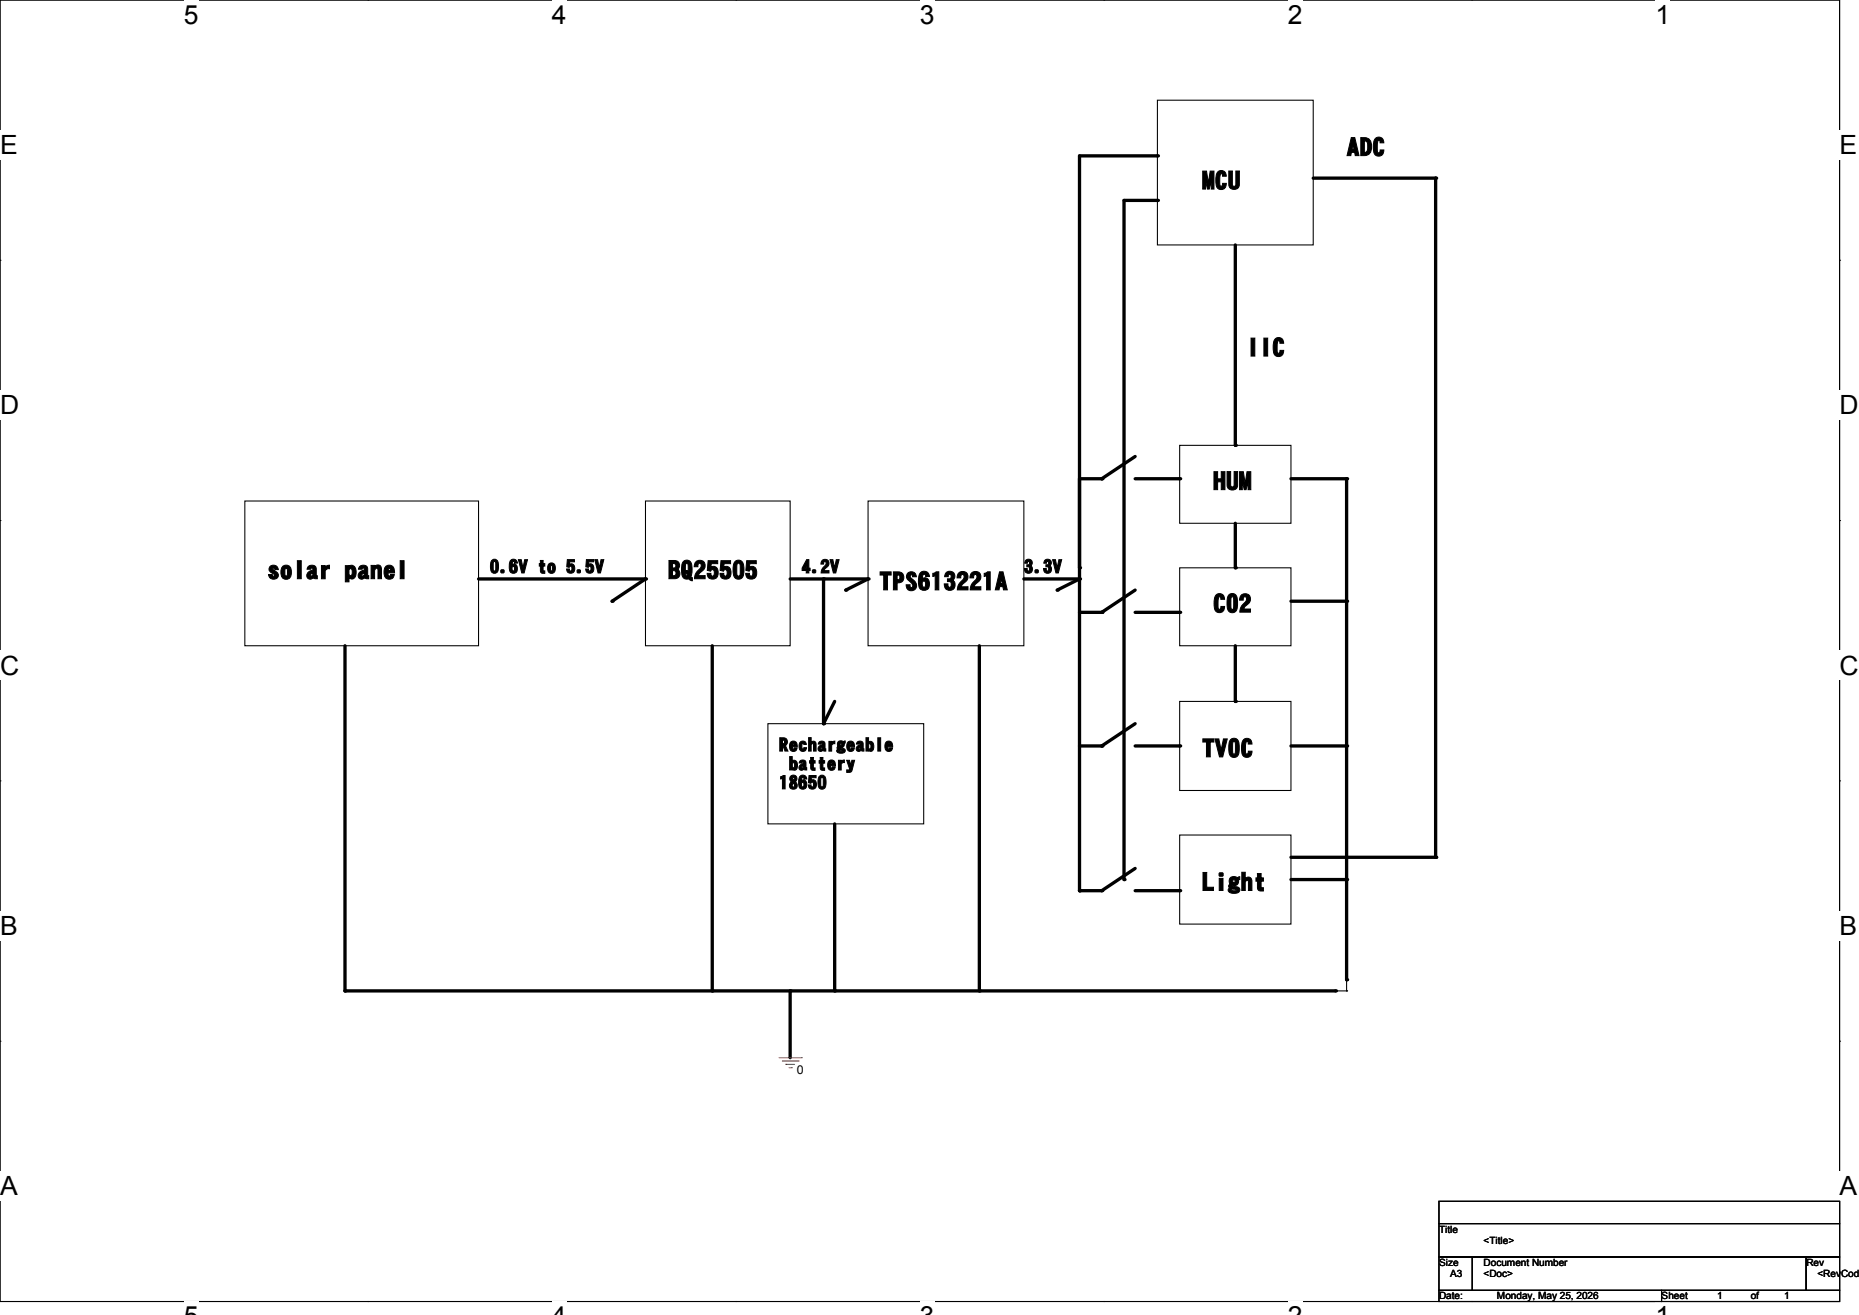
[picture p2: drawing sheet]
<svg xmlns="http://www.w3.org/2000/svg" width="297mm" height="210mm" viewBox="0 0 297 210" stroke-linecap="round" stroke-linejoin="round" font-family="sans-serif">
<path d="M0 0h293.9v207.8h-293.9z" fill="none" stroke="#000" stroke-width=".17"/>
<g fill="#fff">
<path d="M29.4 0h2.3v4.7h-2.3z"/>
<path d="M29.4 207.8h2.3v2.2h-2.3z"/>
</g>
<path d="M58.8 0h.1M58.8 207.8h.1" fill="none" stroke="#000" stroke-width=".17"/>
<g fill="#fff">
<path d="M88.2 0h2.3v4.7h-2.3z"/>
<path d="M88.2 207.8h2.3v2.2h-2.3z"/>
</g>
<path d="M117.6 0h.1M117.6 207.8h.1" fill="none" stroke="#000" stroke-width=".17"/>
<g fill="#fff">
<path d="M146.9 0h2.4v4.7h-2.4z"/>
<path d="M146.9 207.8h2.4v2.2h-2.4z"/>
</g>
<path d="M176.3 0h.1M176.3 207.8h.1" fill="none" stroke="#000" stroke-width=".17"/>
<g fill="#fff">
<path d="M205.7 0h2.4v4.7h-2.4z"/>
<path d="M205.7 207.8h2.4v2.2h-2.4z"/>
</g>
<path d="M235.1 0h.1M235.1 207.8h.1" fill="none" stroke="#000" stroke-width=".17"/>
<g fill="#fff">
<path d="M264.5 0h2.4v4.7h-2.4z"/>
<path d="M264.5 207.8h2.4v2.2h-2.4z"/>
<path d="M0 20.8h2.8v4.7h-2.8z"/>
<path d="M293.9 20.8h2.8v4.7h-2.8z"/>
<path d="M0 62.3h3.1v4.8h-3.1z"/>
<path d="M293.9 62.3h3.1v4.8h-3.1z"/>
</g>
<path d="M0 41.6h.1M293.9 41.6h.1" fill="none" stroke="#000" stroke-width=".17"/>
<g fill="#fff">
<path d="M0 103.9h3.1v4.7h-3.1z"/>
<path d="M293.9 103.9h3.1v4.7h-3.1z"/>
</g>
<path d="M0 83.1h.1M293.9 83.1h.1" fill="none" stroke="#000" stroke-width=".17"/>
<g fill="#fff">
<path d="M0 145.5h2.8v4.7h-2.8z"/>
<path d="M293.9 145.5h2.8v4.7h-2.8z"/>
</g>
<path d="M0 124.7h.1M293.9 124.7h.1" fill="none" stroke="#000" stroke-width=".17"/>
<g fill="#fff">
<path d="M0 187h2.8v4.8h-2.8z"/>
<path d="M293.9 187h2.8v4.8h-2.8z"/>
</g>
<g fill="none" stroke="#000" stroke-width=".17">
<path d="M184.9 16h24.9v23.1h-24.9zM188.5 71.1h17.7v12.5h-17.7zM39.1 80h37.4v23.1h-37.4zM103.1 80h23.1v23.1h-23.1zM138.7 80h24.9v23.1h-24.9zM188.5 90.7h17.7v12.4h-17.7zM122.7 115.6h24.9v16h-24.9zM188.5 112h17.7v14.2h-17.7zM188.5 133.3h17.7v14.3h-17.7zM213.4 158.2h1.7M215.1 158.2h.1M215.1 156.5v1.7"/>
<path d="M0 166.3h.1M293.9 166.3h.1M229.9 191.8h64v3.6h-64zM229.9 195.4h64v5.3h-64zM229.9 200.7h5.3v5.4h-5.3zM229.9 206.1h35.6v1.7h-35.6zM235.2 200.7h53.4v5.4h-53.4zM265.5 206.1h28.4v1.7h-28.4zM288.6 200.7h5.3v5.4h-5.3z"/>
</g>
<g fill="none" stroke="#000" stroke-width=".53">
<path d="M184.9 24.9h-12.4v117.3h3.5l5.4-3.5M184.9 32h-5.3v108.5M197.4 39.1v32M209.8 28.4h19.6v108.5h-23.2M181.4 72.9l-5.4 3.6h-3.5M181.4 76.5h7.1M206.2 76.5h8.9v80M76.5 92.5h26.6l-5.3 3.5M126.2 92.5h12.5l-3.6 1.7M131.6 92.5v23.1l1.7-3.6M163.6 92.5h8.9l-3.6 1.7M181.4 94.2l-5.4 3.6h-3.5"/>
<path d="M181.4 97.8h7.1M197.4 83.6v7.1M206.2 96h8.9M55.1 103.1v55.1h158.3M113.8 103.1v55.1M156.5 103.1v55.1M181.4 115.6l-5.4 3.5h-3.5M181.4 119.1h7.1M197.4 103.1v8.9M206.2 119.1h8.9M133.3 131.6v26.6M126.2 158.2v10.7"/>
<path d="M181.4 142.2h7.1M206.2 140.5h8.9"/>
</g>
<g fill="#000">
<circle cx="184.9" cy="24.9" r=".26"/>
<circle cx="184.9" cy="32" r=".26"/>
<circle cx="229.4" cy="28.4" r=".26"/>
<circle cx="176" cy="76.5" r=".26"/>
<circle cx="188.5" cy="76.5" r=".26"/>
<circle cx="197.4" cy="71.1" r=".26"/>
<circle cx="215.1" cy="76.5" r=".26"/>
<circle cx="97.8" cy="96" r=".26"/>
<circle cx="103.1" cy="92.5" r=".26"/>
<circle cx="131.6" cy="92.5" r=".26"/>
<circle cx="135.1" cy="94.2" r=".26"/>
<circle cx="138.7" cy="92.5" r=".26"/>
<circle cx="168.9" cy="94.2" r=".26"/>
<circle cx="172.5" cy="90.7" r=".26"/>
<circle cx="172.5" cy="92.5" r=".26"/>
<circle cx="176" cy="97.8" r=".26"/>
<circle cx="188.5" cy="97.8" r=".26"/>
<circle cx="197.4" cy="90.7" r=".26"/>
<circle cx="215.1" cy="96" r=".26"/>
<circle cx="131.6" cy="115.6" r=".26"/>
<circle cx="176" cy="119.1" r=".26"/>
<circle cx="188.5" cy="119.1" r=".26"/>
<circle cx="197.4" cy="112" r=".26"/>
<circle cx="215.1" cy="119.1" r=".26"/>
<circle cx="229.4" cy="136.9" r=".26"/>
<circle cx="55.1" cy="158.2" r=".26"/>
<circle cx="113.8" cy="158.2" r=".26"/>
<circle cx="126.2" cy="158.2" r=".26"/>
<circle cx="133.3" cy="158.2" r=".26"/>
<circle cx="156.5" cy="158.2" r=".26"/>
<circle cx="172.5" cy="142.2" r=".26"/>
<circle cx="176" cy="142.2" r=".26"/>
<circle cx="179.6" cy="140.5" r=".26"/>
<circle cx="188.5" cy="142.2" r=".26"/>
<circle cx="213.4" cy="158.2" r=".26"/>
<circle cx="215.1" cy="140.5" r=".26"/>
<circle cx="215.1" cy="156.5" r=".26"/>
</g>
<path d="M124.5 168.9h3.5M125 169.4h2.5M125.5 170h.1M125.5 170h1.4M126.1 170.5h.3M126.4 170.5h.1M127.5 169.4h.1M128 168.9h.1" fill="none" stroke="#f00" stroke-width=".17"/>
<g font-size="4.2">
<text x="29.4" y="3.8">5</text>
<text x="88.2" y="3.8">4</text>
<text x="147" y="3.8">3</text>
<text x="205.7" y="3.8">2</text>
<text x="264.5" y="3.8">1</text>
<text x="0" y="24.6">E</text>
<text x="293.9" y="24.6">E</text>
<text x="0" y="66.2">D</text>
<text x="293.9" y="66.2">D</text>
<text x="0" y="107.7">C</text>
<text x="293.9" y="107.7">C</text>
<text x="0" y="149.3">B</text>
<text x="293.9" y="149.3">B</text>
<text x="0" y="190.9">A</text>
<text x="293.9" y="190.9">A</text>
</g>
<g font-size="4.1">
<text x="215.1" y="24.8">ADC</text>
<text x="192" y="30.2">MCU</text>
<text x="199.1" y="56.9">IIC</text>
<text x="193.8" y="78.2">HUM</text>
<text x="42.7" y="92.4">solar panel</text>
<text x="106.7" y="92.4">BQ25505</text>
<text x="140.5" y="94.2">TPS613221A</text>
<text x="193.8" y="97.7">CO2</text>
<text x="192" y="120.9">TVOC</text>
<text x="192" y="142.2">Light</text>
</g>
<g font-size="3">
<text x="78.2" y="91.5">0.6V to 5.5V</text>
<text x="128" y="91.5">4.2V</text>
<text x="163.6" y="91.5">3.3V</text>
<text x="124.5" y="119.9">Rechargeable</text>
<text x="124.5" y="126">18650</text>
<text x="126" y="123">battery</text>
</g>
<text font-size="1.9" x="127.3" y="171.5">0</text>
<g font-size="1.6">
<text x="229.9" y="196.8">Title</text>
<text x="229.9" y="202.2">Size</text>
<text x="231.7" y="204">A3</text>
<text x="237" y="202.2">Document Number</text>
<text x="237" y="204">&lt;Doc&gt;</text>
<text x="237" y="198.6">&lt;Title&gt;</text>
<text x="288.6" y="202.2">Rev</text>
<text x="290.4" y="204">&lt;RevCode&gt;</text>
<text x="229.9" y="207.5">Date:</text>
<text x="239.2" y="207.5">Monday, May 25, 2026</text>
<text x="265.5" y="207.5">Sheet</text>
<text x="274.4" y="207.5">1</text>
<text x="279.7" y="207.5">of</text>
<text x="285" y="207.5">1</text>
</g>
</svg>
